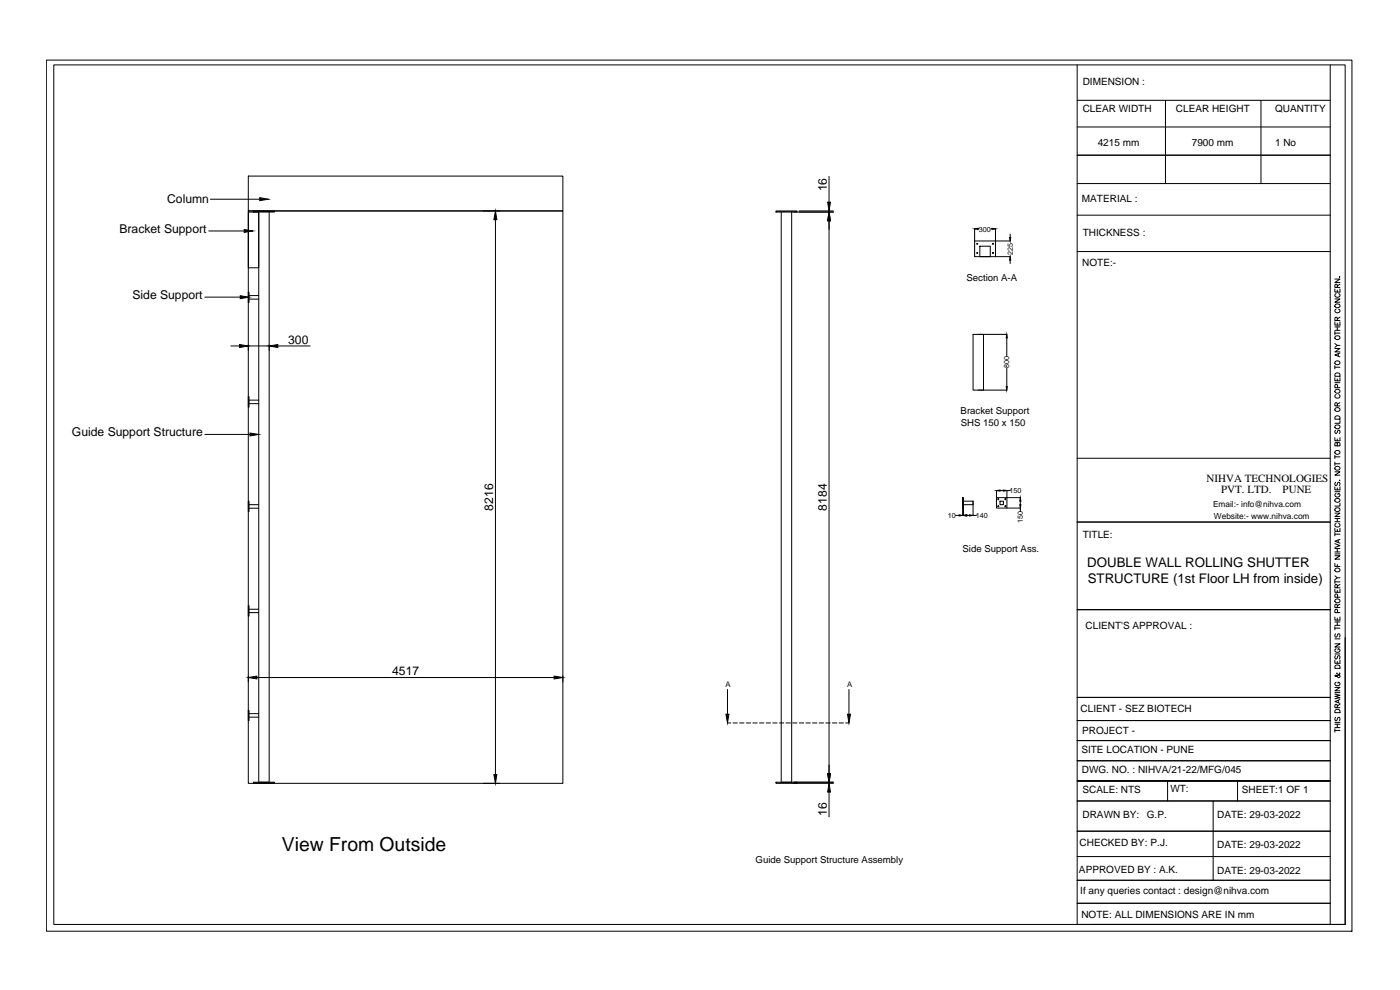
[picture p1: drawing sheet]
<svg xmlns="http://www.w3.org/2000/svg" width="420mm" height="297mm" viewBox="0 0 420 297" stroke-linecap="round" stroke-linejoin="round" font-family="sans-serif">
<!-- layer: 0 -->
<g fill="none" stroke="#000" stroke-width=".3">
<path d="M13.9 18h391.8v261.4h-391.8zM16.1 19.5h387.6v257.9h-387.6zM323.3 19.5v257.9h75.9v-257.9M323.3 30.1h75.9M323.3 38.1h75.9M349.8 30.1v25M378.4 30.1v25M63.1 59.8h14.8M74.5 52.8h94.4v10.5h-94.4zM248.8 52.9v7.8M323.3 46.6h75.9M323.3 55.1h75.9"/>
<path d="M62.7 69.3h10.6M74.5 63.3h94.4v171.7h-94.4zM74.5 63.6h3.2v16.7h-3.2zM76.1 63.3h6.3v.3h-6.3zM77.7 63.6v171.1h3.1v-171.1M145 63.3h5M148.7 65.9v166.5M232.9 63.3h6.3v.3h-6.3zM234.5 63.6v171.1h3.1v-171.1M238.3 63.6h11.8M239.8 63.3h10.3M248.8 63.3v.3"/>
<path d="M248.8 66.3v165.8M292.5 72.3h6.3v4.7h-6.3zM292.5 68.7v3.6M293.6 68.7h.3M294.1 73.9h3.1v3.1h-3.1zM297.4 68.7h.3M298.8 68.7v3.6h4.4M298.8 77h4.4M303.2 70.2v1M303.2 78.1v1M323.3 64.6h75.9M323.3 75.5h75.9"/>
<path d="M61.5 89.2h10.6M74.5 87.7h.2v3.1h-.2zM74.7 89.7h3M74.7 88.7h3M400.6 96.6v.9h1.5v-.9M400.6 89.7h1.5l-1.5 1h1.5M400.6 86.7v.9h1.5v-.9M400.6 83.7h1.5l-1.5 1.1h1.5M400.6 99.4v1.1M400.6 99.9h1.5M400.6 99.1h1.5M400.6 98.1h1.5"/>
<path d="M400.8 91.3a.71 .71 0 0 1 1-.1 .71 .71 0 0 1 .1 1 .71 .71 0 0 1-1 .1 .71 .71 0 0 1-.1-1zM401 92.8a.62 .62 0 0 0-.3 .8 .62 .62 0 0 0 .8 .3 .56 .56 0 0 0 .6-.5 .56 .56 0 0 0-.3-.6M401 88.1a.62 .62 0 0 0-.3 .8 .62 .62 0 0 0 .8 .3 .56 .56 0 0 0 .6-.5 .56 .56 0 0 0-.3-.6M401.3 96.2v-.9l-.4-.1-.3 .3v.7h1.5M401.3 86.2v-.8l-.4-.1-.3 .3v.6h1.5M401.3 87v.6M401.3 96.9v.6M401.3 98.1v1M402.1 83v.2zM402.1 95.2l-.8 .5M402.1 85.3l-.8 .5M69.3 103.8h2.6"/>
<path d="M74.5 119h.2v3.2h-.2zM74.5 103.5v1.6M74.5 103.8h6.3M83.4 103.8h9.7M292 100.3h3.2v16.8h-3.2zM293.6 100.3h8.5M293.6 117.1h8.5M302.1 101.4v5.5M302.1 110.4v5.6M400.6 113.3v1h1.5v-1M400.6 104.6h1.5l-1.5 1h1.5M400.6 109.7v1"/>
<path d="M400.6 114.8h1.5M400.6 110.2h1.5M400.6 103.1l.7 .5M400.7 117.1a.71 .71 0 0 1 1-.3 .71 .71 0 0 1 .2 1 .74 .74 0 0 1-.9 .1 .74 .74 0 0 1-.3-.8zM400.8 112h1.1l.2 .9h-1.5zM400.8 108.4a.69 .69 0 0 1 1-.1 .69 .69 0 0 1 .1 1 .69 .69 0 0 1-.9 .1 .69 .69 0 0 1-.2-1zM400.8 100.9a.69 .69 0 0 1 1-.1 .69 .69 0 0 1 .1 .9 .69 .69 0 0 1-.9 .2 .69 .69 0 0 1-.2-1zM401 118.4a.6 .6 0 0 0-.3 .8 .6 .6 0 0 0 .8 .3 .54 .54 0 0 0 .6-.5 .54 .54 0 0 0-.3-.6M401.3 113.7v.6M401.4 116.3l-.1-.9h-.6l-.1 .9h1.5M401.6 106.2v.6M402.1 105.9l-1.5 .6 1.5 .6"/>
<path d="M402.1 103.6h-.8l-.7 .6M61.5 130.3h13.5M74.7 121.1h3M74.7 120.1h3M323.3 137.5h75.9M400.6 131.3v.9h1.5v-.9M400.6 136.6v1M400.6 138.6v1.1M400.6 139.1h1.5M400.6 137.1h1.5M400.7 125.1a.84 .84 0 0 1 1.4 .2v.5h-1.5zM400.8 135.3a.69 .69 0 0 1 1-.1 .69 .69 0 0 1 .1 .9 .69 .69 0 0 1-.9 .2 .69 .69 0 0 1-.2-1z"/>
<path d="M400.8 129.1l-.2 .3 .2 .6 .4-.1 .5-.8 .4 .3-.2 .6M400.8 127.6a.69 .69 0 0 1 1-.1 .69 .69 0 0 1 .1 1 .69 .69 0 0 1-.9 .1 .69 .69 0 0 1-.2-1zM400.8 122.4a.71 .71 0 0 1 1-.1 .71 .71 0 0 1 .1 1 .71 .71 0 0 1-1 .1 .71 .71 0 0 1-.1-1zM401.3 133.1l.3-.3 .5 .3v.7h-1.5l.1-.9h.6v.9M401.3 121.8v-.9h-.5l-.2 .9h1.5M401.3 131.7v.5M402.1 126.2v.8h-1.5M402.1 120.8l-.8 .5M74.5 150.4h.2v3.1h-.2zM74.7 152.5h3M74.7 151.4h3M286.8 154.6h1"/>
<path d="M288.9 149.3h.2v3.1h-.2zM288.9 149.3v5.4M289.1 151.4h2.9M289.1 150.4h2.9v4.3M289.1 149.3v5.4M290.1 154.6h1.1M292 154.6h1M299.1 149.3h3.1v3.1h-3.1zM299.1 147.2v2.1M300.1 150.4h1v1h-1zM300.1 147.2h1M302.2 152.4h4.1"/>
<path d="M303.2 147.2h-1v2.1h4.1M306.2 150.4v1M306.2 152.4v1.1M323.3 156.6h75.9M400.6 158.5v.9h1.5v-.9M400.6 154h1.5l-1.5 1h1.5M400.6 146.1v.9h1.5v-.9M400.6 141.6h1.5l-1.5 1h1.5M400.6 159.8v1M400.6 156.5h1.5M400.6 155.6h1.5M400.6 147.5h1.5"/>
<path d="M400.7 149.8a.71 .71 0 0 1 1-.2 .71 .71 0 0 1 .2 .9 .74 .74 0 0 1-.9 .1 .74 .74 0 0 1-.3-.8zM400.7 140.2a.71 .71 0 0 1 1-.3 .71 .71 0 0 1 .2 1 .74 .74 0 0 1-.9 .1 .74 .74 0 0 1-.3-.8zM400.8 152.5a.69 .69 0 0 1 1-.1 .69 .69 0 0 1 .1 .9 .69 .69 0 0 1-.9 .2 .69 .69 0 0 1-.2-1zM400.8 144.7l-.2 .3 .2 .7 .4-.2 .5-.8 .4 .3-.2 .7M401 157.1a.6 .6 0 0 0-.3 .8 .6 .6 0 0 0 .8 .2 .54 .54 0 0 0 .6-.4 .54 .54 0 0 0-.3-.6M401 148a.62 .62 0 0 0-.3 .9 .62 .62 0 0 0 .8 .2 .55 .55 0 0 0 .6-.5 .55 .55 0 0 0-.6-.6v.4M401.3 146.4v.6M401.3 155.6v.9M401.3 158.8v.6M402 144.1h.1zM402.1 151v.8h-1.5M400.6 176.8v.9h1.5v-.9"/>
<path d="M400.6 169v1h1.5M400.6 166.8h1.5l-1.5 1h1.5M400.6 163.1l1.5 .6-1.5 .6M400.6 174.1v.9M400.6 174.6h1.5M400.6 172.8l.7 .6M400.6 166.2h1.5M400.6 165.6h1.5M400.6 164.6h1.5M400.6 160.3h1.5M400.8 170.6a.67 .67 0 0 1 1-.1 .67 .67 0 0 1 0 1 .66 .66 0 0 1-.9 0 .66 .66 0 0 1-.1-.9zM401.3 176.4v-.9l-.4-.2-.3 .4v.7h1.5"/>
<path d="M401.3 164.6v1M401.3 169.4v.6M401.3 177.1v.6M401.4 179.2l-.1-.9h-.5l-.2 .9h1.5M401.6 162.1v.7M402.1 173.4h-.8l-.7 .5M402.1 161.8l-1.5 .6 1.5 .6M402.1 175.3l-.8 .6M74.5 181.7h.2v3.2h-.2zM74.7 183.8h3M74.7 182.8h3M399.2 182.9h-75.9h75.9"/>
<path d="M400.6 198.1v.9h1.5v-.9M400.6 193.2h1.5l-1.5 .9h1.5M400.6 185.1v1h1.5v-1M400.6 188v1M400.6 196.2h1.5M400.6 191.7h1.5M400.6 188.5h1.5M400.6 187.6h1.5M400.6 186.6h1.5M400.7 180a.71 .71 0 0 1 1-.3 .71 .71 0 0 1 .2 1 .74 .74 0 0 1-.9 .1 .74 .74 0 0 1-.3-.8zM400.8 199.6h1.1l.2 .9h-1.5zM400.8 196.7l-.2 .4 .2 .6 .4-.1 .3-.8 .4-.1 .2 .4-.2 .6"/>
<path d="M400.8 190.2l-.2 .3 .2 .7 .4-.1 .3-.9h.4l.2 .3-.2 .7M401 194.6a.6 .6 0 0 0-.3 .9 .6 .6 0 0 0 .8 .2 .53 .53 0 0 0 .6-.5 .53 .53 0 0 0-.6-.6v.4M401.3 182.3v-.9l-.4-.1-.3 .4v.6h1.5M401.3 185.5v.6M401.3 186.6v1M401.3 198.5v.5M401.4 183.8l-.1-.9h-.6l-.1 .9h1.5M402.1 181.3l-.8 .5M403.7 191.3v86.1h-75.9M74.5 213.1h.2v3.1h-.2zM74.5 202.8v1.8M74.7 215.2h3"/>
<path d="M74.7 214.1h3M77.1 203.3h89.2M168.9 202.8v1.8M218.3 216.9h1M218.3 206.9v7.4M220 216.9h1.3M222 216.9h1.3M224 216.9h1.3M225.9 216.9h1.4M227.9 216.9h1.3M229.9 216.9h1.3M231.9 216.9h1.3"/>
<path d="M233.9 216.9h1.3M235.9 216.9h1.3M237.9 216.9h1.3M239.9 216.9h1.3M241.9 216.9h1.3M243.9 216.9h1.3M245.8 216.9h1.4M247.8 216.9h1.3M249.8 216.9h1.3M251.8 216.9h1.3M253.8 216.9h1M254.8 206.9v7.4"/>
<path d="M323.3 209.3h75.9M323.3 216.2h75.9M400.6 208.2l1.5 .4-1.5 .4 1.5 .3-1.5 .4M400.6 206.2h1.5l-1.5 1.1h1.5M400.6 219.2h1.5M400.6 218.7v1M400.6 218.3h1.5M400.6 217.3h1.5M400.6 216.7h1.5M400.6 207.8h1.5M400.7 213.1a.83 .83 0 0 1 1-.2 .83 .83 0 0 1 .4 .9h-1.5zM400.8 215.2l-.2 .4 .2 .6 .4-.1 .3-.8 .4-.1 .2 .4-.2 .6"/>
<path d="M401 204.7a.6 .6 0 0 0-.3 .8 .6 .6 0 0 0 .8 .2 .53 .53 0 0 0 .6-.5 .53 .53 0 0 0-.6-.5v.3M401.3 201.9l-.2 .2a.87 .87 0 0 1 .9 1.2h-.5l-.5-.7-.4 .2 .2 .2 .6-.2 .7-.7-.1-.2M401.3 212.3v-.8l-.4-.2-.3 .4v.6h1.5M401.3 217.3v1M401.6 210.1v.7M402.1 209.9l-1.5 .6 1.5 .5M402.1 211.3l-.8 .5M76.1 234.7h6.3v.3h-6.3zM145 235h5M232.9 234.7h6.3v.3h-6.3zM238.3 234.7h11.8M238.3 235h11.8"/>
<path d="M248.8 234.7v.3M248.8 237.7v7.4M323.3 222.2h75.9M323.3 228.3h75.9M350.4 234.3v6M371.4 234.3v6M399.2 234.3h-75.9h75.9M323.3 240.3h75.9M323.3 249.4h75.9M323.3 257h75.9M364.1 240.3v23.8M323.3 264.1h75.9"/>
<path d="M323.3 271h75.9"/>
<circle cx="293.3" cy="73.2" r=".15"/>
<circle cx="293.3" cy="75.9" r=".15"/>
<circle cx="298" cy="73.2" r=".15"/>
<circle cx="298" cy="75.9" r=".15"/>
<circle cx="299.6" cy="151.9" r=".15"/>
<circle cx="299.6" cy="149.8" r=".15"/>
<circle cx="301.7" cy="151.9" r=".15"/>
<circle cx="301.7" cy="149.8" r=".15"/>
</g>
<g fill="#000" stroke="#000" stroke-width=".3">
<path d="M77.9 59.3l2.6 .5-2.6 .4zM73.3 68.9l2.6 .4-2.6 .4zM148.7 63.3l.4 2.6h-.9zM248.8 63.6l.4 2.7h-.8zM248.4 60.7h.8l-.4 2.6zM292.5 68.7l1.1-.2v.3zM297.7 68.5l1.1 .2-1.1 .1zM303 71.2h.3l-.1 1.1zM303.2 77l.1 1.1h-.3zM72.1 88.7l2.6 .5-2.6 .4zM71.9 103.4l2.6 .4-2.6 .5zM80.8 103.8l2.6-.4v.9z"/>
<path d="M302.1 100.3l.2 1.1h-.3zM302 116h.3l-.2 1.1zM75 129.9l2.7 .4-2.7 .5zM287.8 154.5l1.1 .1-1.1 .2zM289.1 154.6l1-.1v.3zM291 154.5l1 .1-1 .2zM299.1 147.2l1-.2v.4zM301.1 147l1.1 .2-1.1 .2zM306.2 149.3l.2 1.1h-.4zM306 151.4h.4l-.2 1zM74.5 203.3l2.6-.4v.8zM166.3 202.9l2.6 .4-2.6 .4z"/>
<path d="M217.9 214.3h.9l-.5 2.6zM254.4 214.3h.8l-.4 2.6zM148.2 232.4h.9l-.4 2.6zM248.4 232.1h.8l-.4 2.6zM248.8 235l.4 2.7h-.8z"/>
</g>
<text font-size="5.8" x="84.6" y="255.3">View From Outside</text>
<g font-size="4">
<text x="326.3" y="170.1">DOUBLE WALL ROLLING SHUTTER</text>
<text x="326.4" y="175">STRUCTURE (1st Floor LH from inside)</text>
</g>
<g font-size="3.6">
<text x="248.1" y="57.4" transform="rotate(-90 248.1 57.4)">16</text>
<text x="50.2" y="61">Column</text>
<text x="35.9" y="69.9">Bracket Support</text>
<text x="39.8" y="89.7">Side Support</text>
<text x="86.5" y="103.1">300</text>
<text x="21.6" y="130.9">Guide Support Structure</text>
<text x="148" y="153.2" transform="rotate(-90 148 153.2)">8216</text>
<text x="248.1" y="153.2" transform="rotate(-90 248.1 153.2)">8184</text>
<text x="117.7" y="202.6">4517</text>
<text x="248.1" y="244.8" transform="rotate(-90 248.1 244.8)">16</text>
</g>
<g font-size="3.3">
<text x="362.1" y="144.5">NIHVA TECHNOLOGIES</text>
<text x="366.5" y="148">PVT. LTD.</text>
<text x="384.9" y="148">PUNE</text>
</g>
<g font-size="3">
<text x="324.9" y="25.5">DIMENSION :</text>
<text x="324.9" y="33.7">CLEAR WIDTH</text>
<text x="352.9" y="33.7">CLEAR HEIGHT</text>
<text x="382.7" y="33.7">QUANTITY</text>
<text x="329.5" y="43.9">4215 mm</text>
<text x="357.7" y="43.9">7900 mm</text>
<text x="382.7" y="43.7">1 No</text>
<text x="324.7" y="60.5">MATERIAL :</text>
<text x="324.9" y="70.7">THICKNESS :</text>
<text x="324.8" y="79.8">NOTE:-</text>
<text x="324.9" y="161.5">TITLE:</text>
<text x="325.8" y="188.8">CLIENT'S APPROVAL :</text>
<text x="324.3" y="213.7">CLIENT - SEZ BIOTECH</text>
<text x="324.8" y="220.1">PROJECT -</text>
<text x="324.5" y="226">SITE LOCATION - PUNE</text>
<text x="324.7" y="231.9">DWG. NO. : NIHVA/21-22/MFG/045</text>
<text x="324.9" y="237.9">SCALE: NTS</text>
<text x="351.3" y="237.7">WT:</text>
<text x="372.7" y="237.9">SHEET:1 OF 1</text>
<text x="324.9" y="245.4">DRAWN BY:</text>
<text x="344.2" y="245.4">G.P.</text>
<text x="365.3" y="245.4">DATE: 29-03-2022</text>
<text x="324" y="253.8">CHECKED BY: P.J.</text>
<text x="365.3" y="254.5">DATE: 29-03-2022</text>
<text x="323.8" y="261.9">APPROVED BY : A.K.</text>
<text x="365.3" y="262.1">DATE: 29-03-2022</text>
<text x="324.2" y="268.2">If any queries contact : design@nihva.com</text>
<text x="324.5" y="275.3">NOTE: ALL DIMENSIONS ARE IN mm</text>
</g>
<g font-size="2.9">
<text x="290.1" y="84.5">Section A-A</text>
<text x="288.3" y="124.3">Bracket Support</text>
<text x="288.4" y="127.8">SHS 150 x 150</text>
<text x="288.9" y="165.7">Side Support Ass.</text>
<text x="226.8" y="258.8">Guide Support Structure Assembly</text>
</g>
<g font-size="2.5">
<text x="364" y="152">Email:- info@nihva.com</text>
<text x="364.3" y="155.7">Website:- www.nihva.com</text>
</g>
<g font-size="2.3">
<text x="217.7" y="206.2">A</text>
<text x="254.2" y="206.2">A</text>
</g>
<g font-size="2.2">
<text x="293.8" y="69.5">300</text>
<text x="303.9" y="76.5" transform="rotate(-90 303.9 76.5)">225</text>
<text x="302.9" y="110.5" transform="rotate(-90 302.9 110.5)">800</text>
<text x="303" y="148">150</text>
<text x="284.5" y="155.4">10</text>
<text x="292.8" y="155.4">140</text>
<text x="307" y="157.1" transform="rotate(-90 307 157.1)">150</text>
</g>
</svg>
